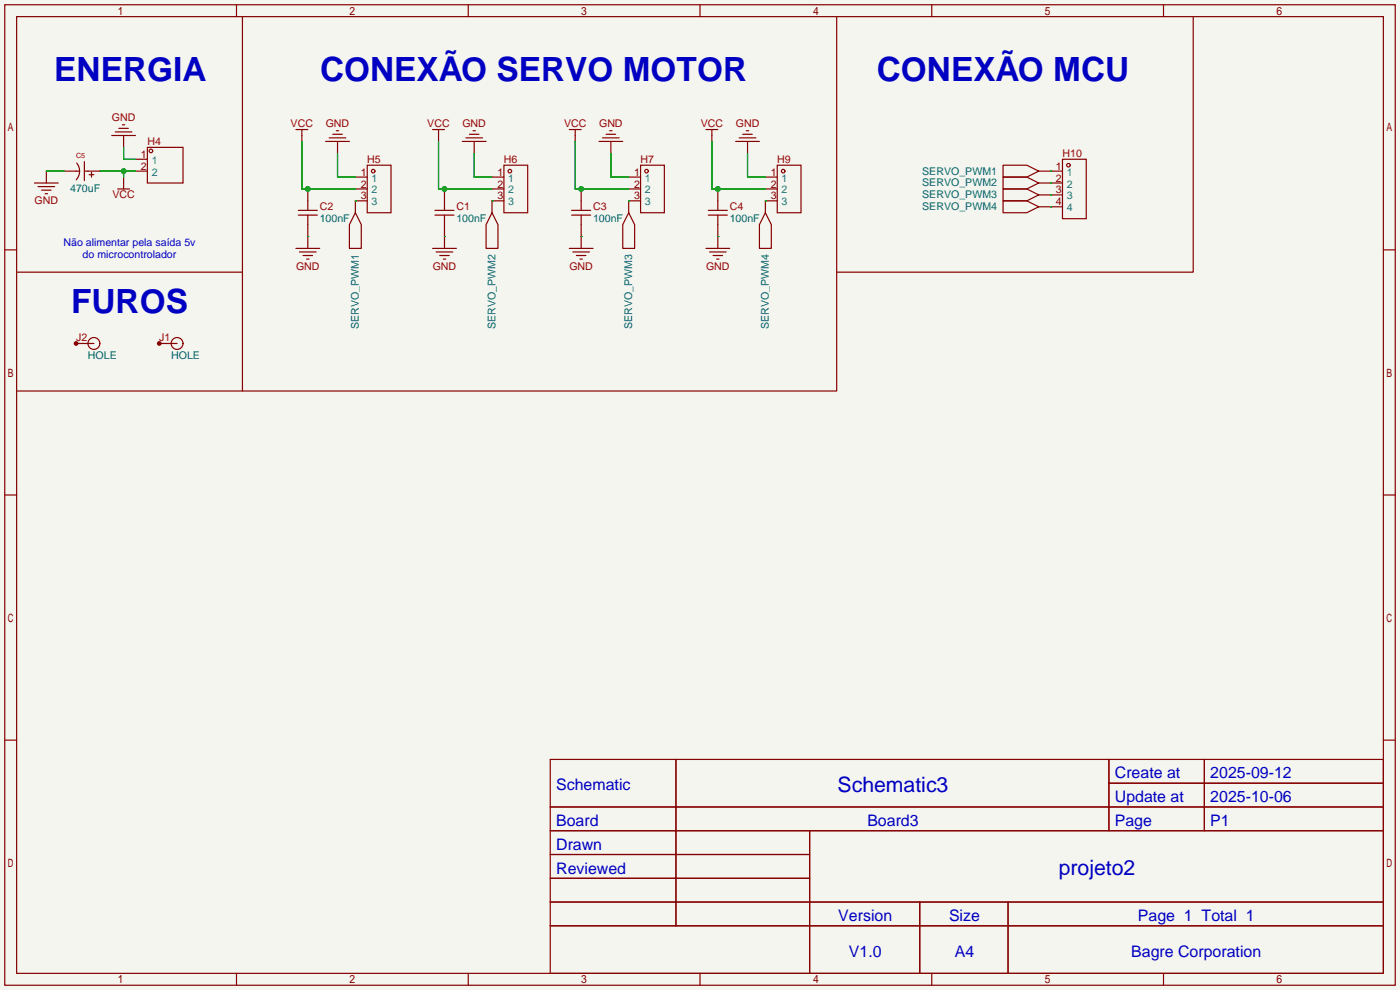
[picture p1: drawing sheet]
<svg xmlns="http://www.w3.org/2000/svg" width="299mm" height="212mm" viewBox="0 0 299 212" stroke-linecap="round" stroke-linejoin="round" font-family="sans-serif">
<path d="M0 0h299.2v211.6h-299.2z" fill="#f5f5f0"/>
<g fill="#850000">
<circle cx="34" cy="73.4" r=".51"/>
<circle cx="16.3" cy="73.4" r=".51"/>
</g>
<g fill="none" stroke="#850000" stroke-width=".25">
<path d="M1 1h297.2v209.6h-297.2zM3.6 3.6h292.1v204.4h-292.1zM50.5 1v2.6M51.8 3.6v54.6h-48.2M100.1 1v2.6M149.6 1v2.6M178.8 3.6v80h-127v-25.4M199.1 1v2.6M248.7 1v2.6M255 3.6v54.6h-76.2M7.4 39.1h5M8.1 39.9h3.6"/>
<path d="M9.9 36.6v2.5M13.7 36.6h3.3M16.4 34.8a2.74 2.74 0 0 1-.1 3.6M18 36.6h3.3M18 34.5v4.1M19 37.3h1.1M19.6 36.8v1M23.9 29h5.1M24.6 28.2h3.6M25.4 27.4h2M26.2 26.7h.5M26.4 29v2.5"/>
<path d="M26.4 37.8v2.6M29 34h2.5M29 36.6h2.5M31.5 31.5h7.6v7.6h-7.6zM63.2 27.7h2.6M64.5 27.7v2.5M69.6 30.2h5.1M70.4 29.5h3.5M71.1 28.7h2.1M71.9 27.9h.5M72.1 30.2v2.6M75.9 37.8h2.6"/>
<path d="M78.5 35.3h5.1v10.2h-5.1zM92.5 27.7h2.5M93.7 27.7v2.5M98.8 30.2h5.1M99.6 29.5h3.5M100.3 28.7h2.1M101.1 27.9h.5M101.3 30.2v2.6M105.2 37.8h2.5M107.7 35.3h5.1v10.2h-5.1zM121.7 27.7h2.5M122.9 27.7v2.5"/>
<path d="M128 30.2h5.1M128.8 29.5h3.5M129.5 28.7h2.1M130.3 27.9h.5M130.6 30.2v2.6M134.4 37.8h2.5M136.9 35.3h5.1v10.2h-5.1zM150.9 27.7h2.5M152.1 27.7v2.5M157.2 30.2h5.1M158 29.5h3.5M158.7 28.7h2.1"/>
<path d="M159.5 27.9h.5M159.8 30.2v2.6M163.6 37.8h2.5M166.1 35.3h5.1v10.2h-5.1zM214.4 37.8h5.1l2.5 1.3-2.5 1.3h-5.1zM214.4 35.3h5.1l2.5 1.3-2.5 1.2h-5.1zM222 36.6h5.1M222 39.1h5.1M227.1 34h5.1v12.7h-5.1zM1 53.4h2.6M8.9 40.6h2M9.7 41.4h.5"/>
<path d="M25.1 40.4h2.6M63.2 53.1h5.1M63.8 46h4M63.8 45h4M64 53.8h3.6M64.8 54.6h2M65.5 55.4h.5M65.8 40.4v4.6M65.8 46v7.1M75.9 45.5l1.3 2.5v5.1h-2.5v-5.1zM75.9 40.4h2.6M78.5 42.9h-2.6v2.6"/>
<path d="M92.5 53.1h5M93 46h4M93 45h4M93.2 53.8h3.6M94 54.6h2M94.7 55.4h.5M95 40.4v4.6M95 46v7.1M105.2 45.5l1.2 2.5v5.1h-2.5v-5.1zM105.2 40.4h2.5M107.7 42.9h-2.5v2.6M121.7 53.1h5"/>
<path d="M122.2 46h4M122.2 45h4M122.4 53.8h3.6M123.2 54.6h2M124 55.4h.5M124.2 40.4v4.6M124.2 46v7.1M134.4 45.5l1.2 2.5v5.1h-2.5v-5.1zM134.4 40.4h2.5M136.9 42.9h-2.5v2.6M150.9 53.1h5.1M151.4 46h4"/>
<path d="M151.4 45h4M151.6 53.8h3.6M152.4 54.6h2M153.2 55.4h.5M153.4 40.4v4.6M153.4 46v7.1M163.6 45.5l1.2 2.5v5.1h-2.5v-5.1zM163.6 40.4h2.5M166.1 42.9h-2.5v2.6M214.4 40.4h5.1l2.5 1.3-2.5 1.2h-5.1zM214.4 42.9h5.1l2.5 1.3-2.5 1.3h-5.1zM222 41.7h5.1"/>
<path d="M222 44.2h5.1M295.7 53.4h2.5M16.3 73.4h3.8M34 73.4h3.8M3.6 83.6h48.2M1 105.8h2.6M295.7 105.8h2.5M1 158.2h2.6M295.7 158.2h2.5M117.6 162.3h178.1v45.7h-178.1zM117.6 172.5h178.1M117.6 177.5h178.1"/>
<path d="M144.5 162.3v35.6M173 177.5v30.5M237 162.3v15.2M237 167.4h58.7M257.4 162.3v15.2M117.6 182.6h55.4M117.6 192.8h178.1M117.6 187.7h55.4M117.6 197.9h178.1M196.6 192.8v15.2M215.4 192.8v15.2M50.5 208v2.6"/>
<path d="M100.1 208v2.6M149.6 208v2.6M199.1 208v2.6M248.7 208v2.6"/>
<circle cx="32.3" cy="32.3" r=".38"/>
<circle cx="79.8" cy="36.6" r=".38"/>
<circle cx="109" cy="36.6" r=".38"/>
<circle cx="138.2" cy="36.6" r=".38"/>
<circle cx="167.4" cy="36.6" r=".38"/>
<circle cx="228.3" cy="35.3" r=".38"/>
<circle cx="20.1" cy="73.4" r="1.27"/>
<circle cx="37.8" cy="73.4" r="1.27"/>
</g>
<g fill="none" stroke="#009600" stroke-width=".25">
<path d="M9.9 36.6h3.8M21.3 36.6h7.7M26.4 31.5v2.5h2.6M26.4 36.6v1.2M64.5 30.2v10.2h11.4M72.1 32.8v5h3.8M93.7 30.2v10.2h11.5M101.3 32.8v5h3.9M122.9 30.2v10.2h11.5M130.6 32.8v5h3.8M152.1 30.2v10.2h11.5M159.8 32.8v5h3.8"/>
<path d="M224.5 39.1h.1M224.5 36.6h.1M65.8 50.5h.1M75.9 42.9h.1M95 50.5h.1M105.2 42.9h.1M124.2 50.5h.1M134.4 42.9h.1M153.4 50.5h.1M163.6 42.9h.1M224.5 41.7h.1M224.5 44.2h.1"/>
</g>
<g fill="#009600">
<circle cx="124.2" cy="40.4" r=".63"/>
<circle cx="95" cy="40.4" r=".63"/>
<circle cx="65.8" cy="40.4" r=".63"/>
<circle cx="26.4" cy="36.6" r=".63"/>
<circle cx="153.4" cy="40.4" r=".63"/>
</g>
<g font-size="7.1" fill="#0000c2">
<text x="11.6" y="17.3">ENERGIA</text>
<text x="68.4" y="17.3">CONEXÃO SERVO MOTOR</text>
<text x="187.4" y="17.3">CONEXÃO MCU</text>
<text x="15.2" y="66.8">FUROS</text>
</g>
<g font-size="4.5" fill="#0000c2">
<text x="179" y="169.2">Schematic3</text>
<text x="226.3" y="187">projeto2</text>
</g>
<g font-size="3.4" fill="#0000c2">
<text x="238.3" y="166.4">Create at</text>
<text x="258.7" y="166.4">2025-09-12</text>
<text x="118.9" y="168.9">Schematic</text>
<text x="238.3" y="171.4">Update at</text>
<text x="258.7" y="171.4">2025-10-06</text>
<text x="118.9" y="176.5">Board</text>
<text x="185.4" y="176.5">Board3</text>
<text x="238.3" y="176.5">Page</text>
<text x="258.7" y="176.5">P1</text>
<text x="118.9" y="181.6">Drawn</text>
<text x="118.9" y="186.7">Reviewed</text>
<text x="179.2" y="196.8">Version</text>
<text x="202.8" y="196.8">Size</text>
<text x="243.2" y="196.8">Page 1 Total 1</text>
<text x="181.4" y="204.5">V1.0</text>
<text x="204.1" y="204.5">A4</text>
<text x="241.8" y="204.5">Bagre Corporation</text>
</g>
<g font-size="2.3" fill="#a90000">
<text x="23.9" y="25.9">GND</text>
<text x="62.1" y="27.1">VCC</text>
<text x="69.6" y="27.1">GND</text>
<text x="91.3" y="27.1">VCC</text>
<text x="98.8" y="27.1">GND</text>
<text x="120.5" y="27.1">VCC</text>
<text x="128" y="27.1">GND</text>
<text x="149.8" y="27.1">VCC</text>
<text x="157.2" y="27.1">GND</text>
<text x="31.5" y="31">H4</text>
<text x="78.5" y="34.8">H5</text>
<text x="107.7" y="34.8">H6</text>
<text x="136.9" y="34.8">H7</text>
<text x="166.1" y="34.8">H9</text>
<text x="227.1" y="33.5">H10</text>
<text x="7.4" y="43.7">GND</text>
<text x="24" y="42.4">VCC</text>
<text x="68.3" y="44.9">C2</text>
<text x="97.5" y="44.9">C1</text>
<text x="126.7" y="44.9">C3</text>
<text x="156" y="44.9">C4</text>
<text x="63.3" y="57.6">GND</text>
<text x="92.5" y="57.6">GND</text>
<text x="121.7" y="57.6">GND</text>
<text x="150.9" y="57.6">GND</text>
<text x="16.3" y="72.9">J2</text>
<text x="34" y="72.9">J1</text>
</g>
<g font-size="2.3" fill="#840000">
<text x="30.1" y="33.7">1</text>
<text x="30.1" y="36.3">2</text>
<text x="77.1" y="37.5">1</text>
<text x="77.1" y="40.1">2</text>
<text x="106.3" y="37.5">1</text>
<text x="106.3" y="40.1">2</text>
<text x="135.5" y="37.5">1</text>
<text x="135.5" y="40.1">2</text>
<text x="164.7" y="37.5">1</text>
<text x="164.7" y="40.1">2</text>
<text x="225.7" y="36.3">1</text>
<text x="225.7" y="38.8">2</text>
<text x="225.7" y="41.3">3</text>
<text x="77.1" y="42.6">3</text>
<text x="106.3" y="42.6">3</text>
<text x="135.5" y="42.6">3</text>
<text x="164.7" y="42.6">3</text>
<text x="225.7" y="43.9">4</text>
</g>
<g font-size="2.3" fill="#008484">
<text x="32.4" y="35">1</text>
<text x="32.4" y="37.5">2</text>
<text x="79.4" y="38.8">1</text>
<text x="79.4" y="41.3">2</text>
<text x="108.6" y="38.8">1</text>
<text x="108.6" y="41.3">2</text>
<text x="137.8" y="38.8">1</text>
<text x="137.8" y="41.3">2</text>
<text x="167.1" y="38.8">1</text>
<text x="167.1" y="41.3">2</text>
<text x="228" y="37.5">1</text>
<text x="228" y="40.1">2</text>
<text x="79.4" y="43.9">3</text>
<text x="108.6" y="43.9">3</text>
<text x="137.8" y="43.9">3</text>
<text x="167.1" y="43.9">3</text>
<text x="228" y="42.6">3</text>
<text x="228" y="45.2">4</text>
</g>
<g font-size="2.3" fill="#006464">
<text x="15" y="41.1">470uF</text>
<text x="197.1" y="39.8">SERVO_PWM2</text>
<text x="197.1" y="37.3">SERVO_PWM1</text>
<text x="68.3" y="47.5">100nF</text>
<text x="97.5" y="47.5">100nF</text>
<text x="126.7" y="47.5">100nF</text>
<text x="156" y="47.5">100nF</text>
<text x="197.1" y="42.4">SERVO_PWM3</text>
<text x="197.1" y="44.9">SERVO_PWM4</text>
<text x="76.7" y="70.4" transform="rotate(-90 76.7 70.4)">SERVO_PWM1</text>
<text x="105.9" y="70.4" transform="rotate(-90 105.9 70.4)">SERVO_PWM2</text>
<text x="135.1" y="70.4" transform="rotate(-90 135.1 70.4)">SERVO_PWM3</text>
<text x="164.3" y="70.4" transform="rotate(-90 164.3 70.4)">SERVO_PWM4</text>
<text x="18.8" y="76.7">HOLE</text>
<text x="36.6" y="76.7">HOLE</text>
</g>
<g font-size="2.3" fill="#0000c2">
<text x="13.6" y="52.5">Não alimentar pela saída 5v</text>
<text x="17.7" y="55.1">do microcontrolador</text>
</g>
<text font-size="1.5" fill="#a90000" x="16.3" y="33.7">C5</text>
</svg>
